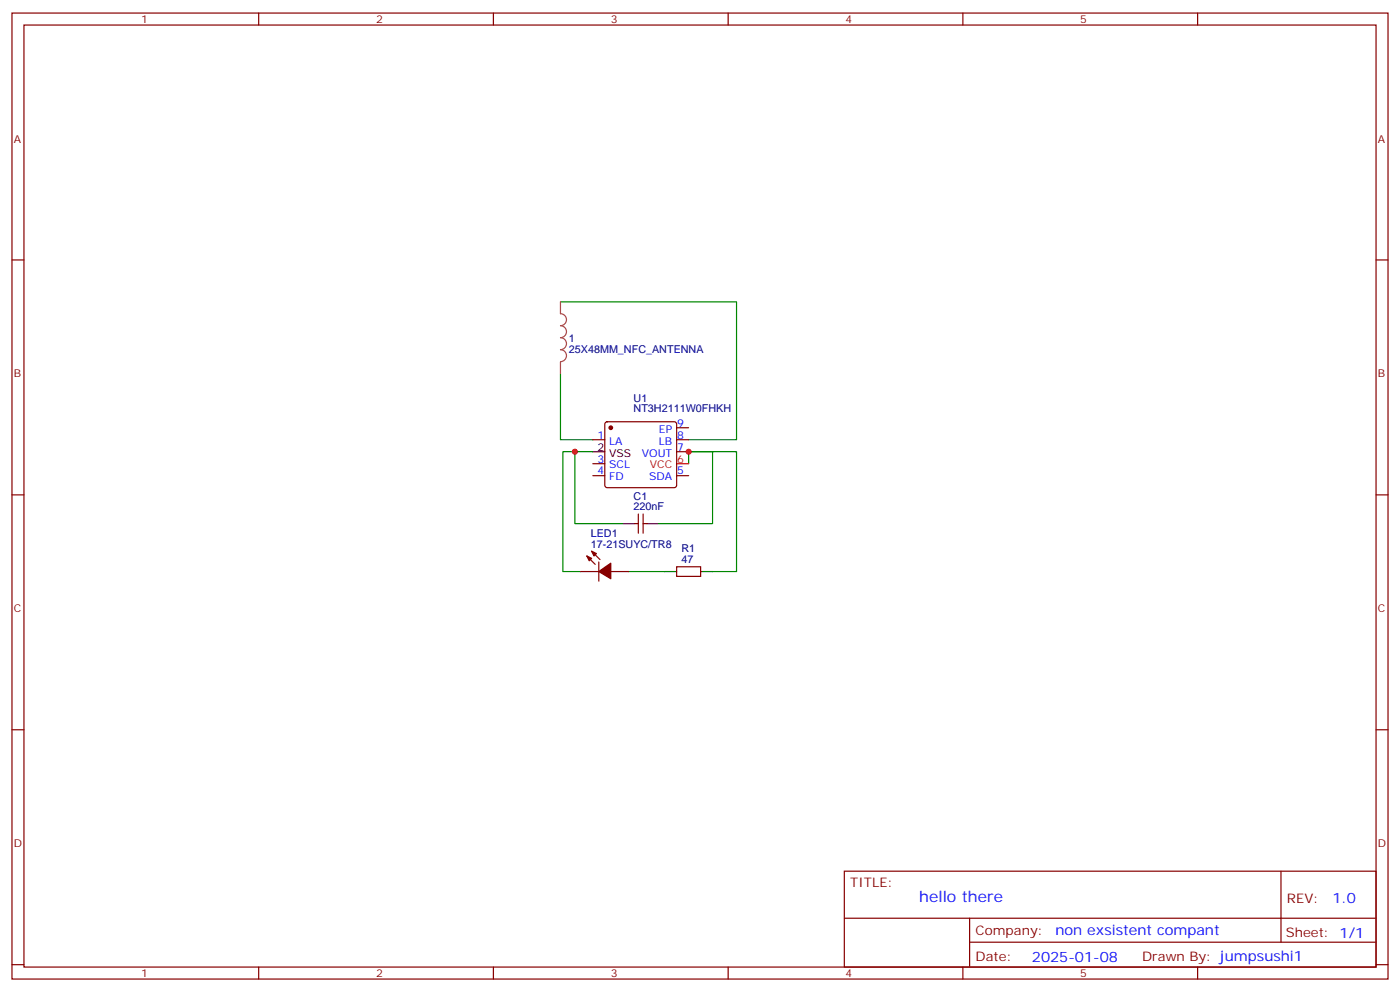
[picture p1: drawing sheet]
<svg xmlns="http://www.w3.org/2000/svg" width="412mm" height="292mm" viewBox="0 0 412 292" stroke-linecap="round" stroke-linejoin="round" font-family="sans-serif">
<g fill="none" stroke="#870000" stroke-width=".35">
<path d="M3.5 3.8h405.4v284.4h-405.4zM7.1 7.4h398.2v277.3h-398.2zM76.2 3.8v3.6M145.3 3.8v3.6M214.5 3.8v3.6M283.6 3.8v3.6M352.8 3.8v3.6M3.5 76.5h3.6M405.3 76.5h3.6M174.6 129.4h3.6M174.6 136.5h3.6M178.4 124.3l.5-.2h19.7l.5 .2 .2 .5v18l-.2 .5-.5 .2h-19.7l-.5-.2-.2-.5v-18z"/>
<path d="M199.3 125.9h3.5M199.3 129.4h3.5M199.3 133h3.5M3.5 145.7h3.6M174.6 140h3.6M187 154.1h1M188 151.3v5.7M189.4 151.3v5.7M189.4 154.1h1.1M199.3 140h3.5M405.3 145.7h3.6M171.1 168.2h5.3"/>
<path d="M172.9 163.7l2.4 2.4M174.3 162.2l2.4 2.5M176.4 165.4v5.7M179.9 168.2h5.3M199.3 166.8h7.1v2.9h-7.1zM3.5 214.8h3.6M405.3 214.8h3.6M248.7 256.4h156.6v28.3h-156.6zM377.3 256.5v20.8M248.7 270.3h156.5M285.6 277.3h119.6M285.6 270.3v14.1"/>
<path d="M3.5 284h3.6M76.2 284.7v3.5M145.3 284.7v3.5M214.5 284.7v3.5M283.6 284.7v3.5M352.8 284.7v3.5M405.3 284h3.6"/>
</g>
<path d="M165.1 88.9h51.9v40.5h-14.2M165.1 110v19.4h9.5M169.3 133h-3.5v35.2h5.3M174.6 133h-5.3v21.1h14.1M202.8 133h14.2v35.2h-7.1M202.8 136.5v-3.5h7.1v21.1h-15.9M185.2 168.2h10.6" fill="none" stroke="#008700" stroke-width=".35"/>
<g fill="#870000" stroke="#870000" stroke-width=".35">
<path d="M172.9 163.7l1.4 .7-.7 .7z"/>
<path d="M174.3 162.2l1.4 .7-.7 .8z"/>
<path d="M176.4 168.2l3.5-2.4v4.6z"/>
<circle cx="179.9" cy="125.9" r=".53"/>
</g>
<path d="M174.6 133h3.6M183.4 154.1h3.6M190.5 154.1h3.5M195.8 168.2h3.5M206.4 168.2h3.5" fill="none" stroke="#000" stroke-width=".35"/>
<path d="M165.1 88.9v3.4a1.76 1.76 0 0 1 1.8 1.8 1.76 1.76 0 0 1-1.8 1.8 1.76 1.76 0 0 1 1.8 1.7 1.76 1.76 0 0 1-1.8 1.8 1.76 1.76 0 0 1 1.8 1.8 1.76 1.76 0 0 1-1.8 1.7 1.76 1.76 0 0 1 1.8 1.8 1.76 1.76 0 0 1-1.8 1.7M165.1 106.6v3.4" fill="none" stroke="#a64a4a" stroke-width=".35"/>
<path d="M199.3 136.5h3.5" fill="none" stroke="#f00" stroke-width=".35"/>
<g fill="#c00">
<circle cx="169.3" cy="133" r=".88"/>
<circle cx="202.8" cy="133" r=".88"/>
</g>
<text font-size="4.6" fill="#00f" x="270.8" y="265.5">hello there</text>
<g font-size="4.2" fill="#00f">
<text x="392.5" y="265.7">1.0</text>
<text x="310.9" y="275.3">non exsistent compant</text>
<text x="304" y="283.1">2025-01-08</text>
</g>
<g font-size="3.9" fill="#800">
<text x="250.5" y="261">TITLE:</text>
<text x="379.1" y="265.7">REV:</text>
<text x="287.4" y="275.2">Company:</text>
<text x="378.7" y="275.8">Sheet: 1/1</text>
<text x="287.4" y="282.9">Date:</text>
<text x="336.4" y="283">Drawn By: jumpsushi1</text>
</g>
<g font-size="3.2" fill="#800">
<text x="41.6" y="6.8">1</text>
<text x="110.8" y="6.8">2</text>
<text x="179.9" y="6.8">3</text>
<text x="249.1" y="6.8">4</text>
<text x="318.2" y="6.8">5</text>
<text x="4.1" y="41.9">A</text>
<text x="405.9" y="41.9">A</text>
<text x="4.1" y="111.1">B</text>
<text x="405.9" y="111.1">B</text>
<text x="4.1" y="180.2">C</text>
<text x="405.9" y="180.2">C</text>
<text x="4.1" y="249.4">D</text>
<text x="405.9" y="249.4">D</text>
<text x="41.6" y="287.7">1</text>
<text x="110.8" y="287.7">2</text>
<text x="179.9" y="287.7">3</text>
<text x="249.1" y="287.7">4</text>
<text x="318.2" y="287.7">5</text>
</g>
<g font-size="3.2" fill="#000080">
<text x="167.6" y="100.6">1</text>
<text x="167.6" y="103.8">25X48MM_NFC_ANTENNA</text>
<text x="186.6" y="118.2">U1</text>
<text x="186.6" y="121.3">NT3H2111W0FHKH</text>
<text x="186.6" y="147.1">C1</text>
<text x="186.6" y="150.2">220nF</text>
<text x="174" y="161.2">17-21SUYC/TR8</text>
<text x="174" y="158">LED1</text>
<text x="200.7" y="165.8">47</text>
<text x="200.7" y="162.6">R1</text>
</g>
<g font-size="3.2" fill="#00f">
<text x="199.5" y="125.6">9</text>
<text x="176" y="129.1">1</text>
<text x="179.5" y="130.8">LA</text>
<text x="194.1" y="130.8">LB</text>
<text x="194.1" y="127.3">EP</text>
<text x="199.5" y="129.1">8</text>
<text x="176" y="136.1">3</text>
<text x="179.5" y="137.9">SCL</text>
<text x="189.1" y="134.4">VOUT</text>
<text x="199.5" y="132.6">7</text>
<text x="176" y="139.7">4</text>
<text x="179.5" y="141.4">FD</text>
<text x="191.2" y="141.4">SDA</text>
<text x="199.5" y="139.7">5</text>
</g>
<g font-size="3.2">
<text x="176" y="132.6">2</text>
<text x="179.5" y="134.4">VSS</text>
</g>
<g font-size="3.2" fill="#f00">
<text x="191.4" y="137.9">VCC</text>
<text x="199.5" y="136.1">6</text>
</g>
</svg>
